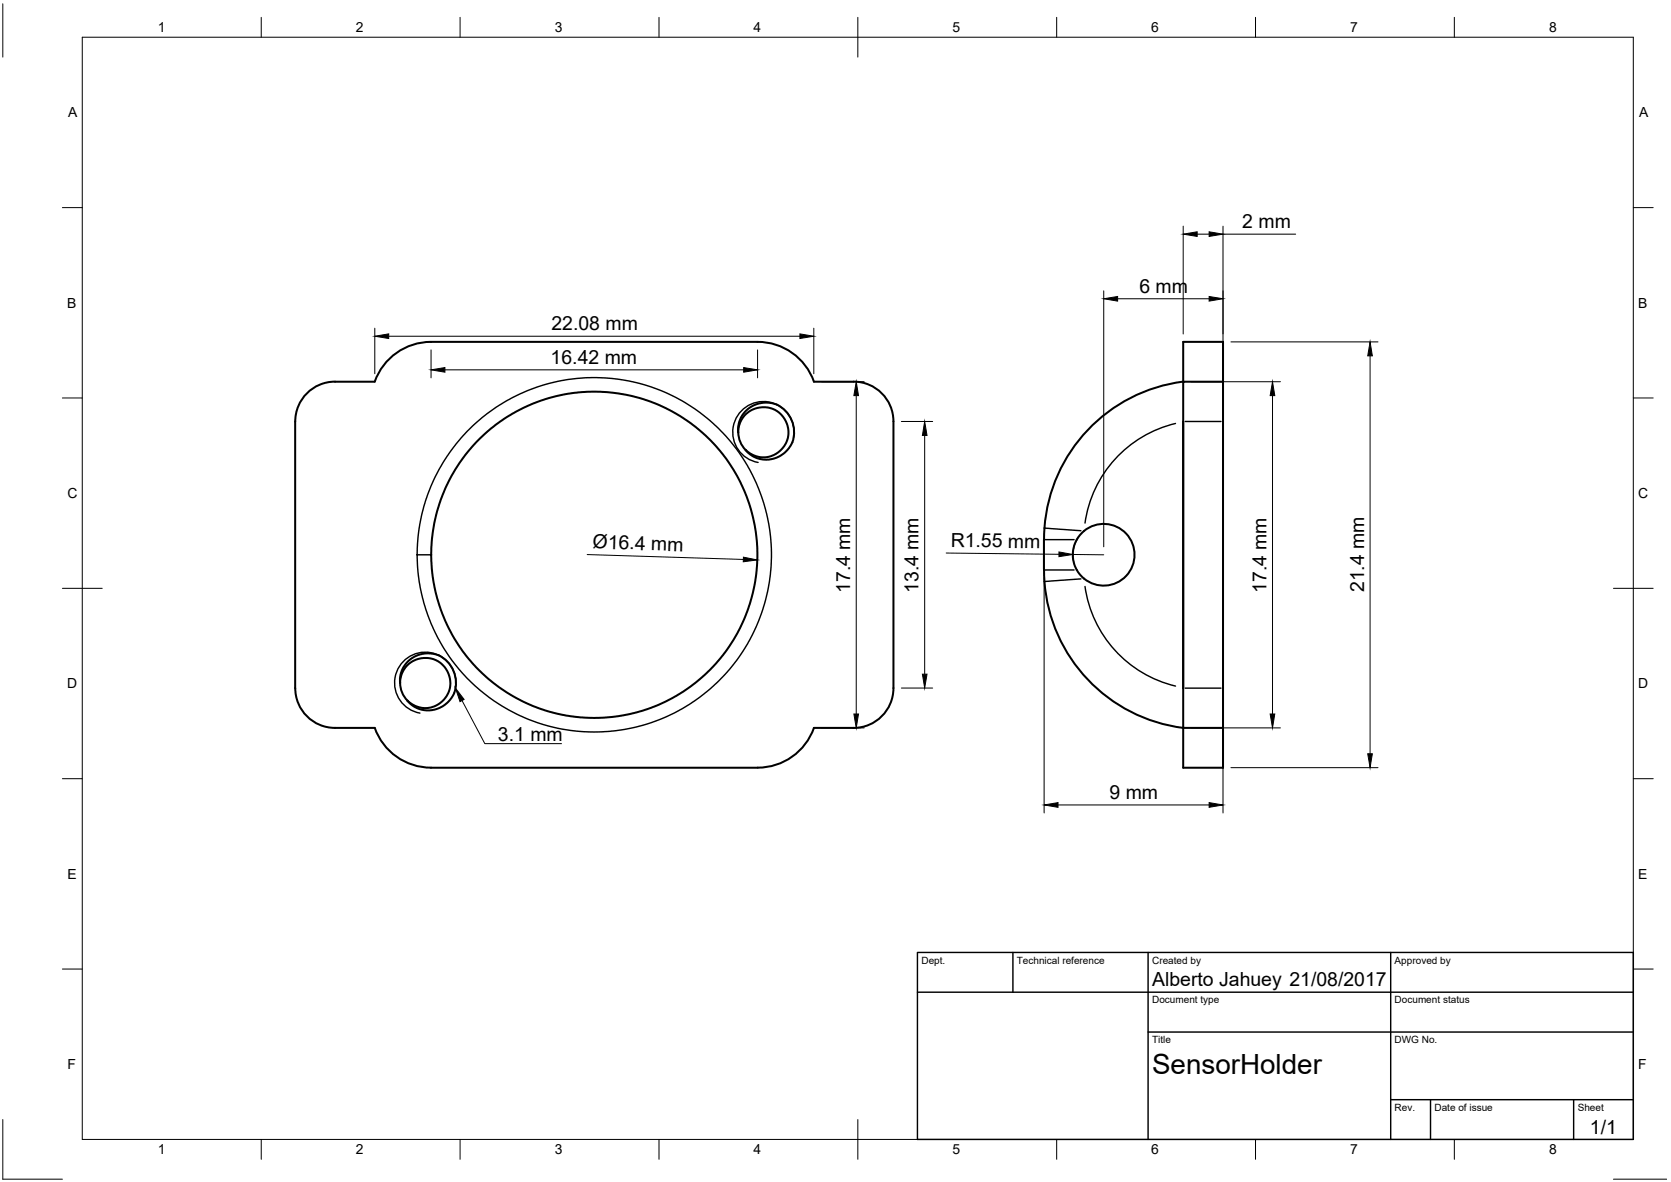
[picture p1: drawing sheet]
<svg xmlns="http://www.w3.org/2000/svg" width="420mm" height="297mm" viewBox="0 0 420 297" stroke-linecap="round" stroke-linejoin="round" font-family="sans-serif">
<!-- layer: Visible Narrow -->
<g fill="none" stroke="#000" stroke-width=".36">
<path d="M199.6 110a7.7 7.7 0 0 0-6.3-9 7.7 7.7 0 0 0-8.9 6.3 7.7 7.7 0 0 0 6.2 8.9M295.6 106.4a30 30 0 0 0-22.8 25M298 105.9h9M104.9 139.4h3.5M262.5 135.6h7.6M262.6 132.7l9.2 .7M262.5 143.2h7.6M271.8 145.5l-9.2 .6M272.8 147.4a30 30 0 0 0 22.8 25M114.5 172.9a7.7 7.7 0 0 0-6.2-8.9 7.7 7.7 0 0 0-9 6.3 7.7 7.7 0 0 0 6.3 8.9M298 172.9h9"/>
<circle cx="149.4" cy="139.4" r="44.5"/>
</g>
<!-- layer: Visible -->
<g fill="none" stroke="#000" stroke-width=".51">
<path d="M77.6 98.4a9.8 9.8 0 0 1 6.6-2.5h10a15 15 0 0 1 14.2-10h82.1a15 15 0 0 1 14.1 10h10a10 10 0 0 1 10 10v67a10 10 0 0 1-10 10h-9.9a15.1 15.1 0 0 1-14.2 10h-82.1a15 15 0 0 1-14.2-10h-10a10 10 0 0 1-10-10v-67a10 10 0 0 1 3.4-7.5zM307.5 95.9h-10v87h10M185.6 108.6l.2-1.5 .4-1.1 1.4-2 1.1-.8 1.7-.7 1.3-.2 1.6 .1 1.4 .5 1.2 .8 1 1 .7 1.3 .4 1 .3 1.5-.2 1.6-.5 1.2-.8 1.3-1.3 1.2-1 .6-1.6 .5h-1.6l-1.3-.3-1.2-.6-1.3-.8 1.4 1.2 1.5 .8 1.7 .3 1.9-.1 1.4-.5 1.7-.9 1.2-1.3 .9-1.5M185.6 108.6v-1.4l.5-1.7 .7-1.4 1.2-1.3 1.2-.8 1.5-.6 1.8-.2 1.7 .1a7 7 0 0 1 5.5 6.8l-.2 2-.3 1.1M185.6 108.6l.4 2.1 .6 1.3 .9 1.1M272 133.9a7.8 7.8 0 0 1 12.5 2.2 7.8 7.8 0 0 1-6.1 11.1 7.8 7.8 0 0 1-8.5-9.5l.7-1.9zM262.5 143.2a40 40 0 0 0 35 39.7v10h10v-107h-10v10a40 40 0 0 0-35 39.7v7.6M110.3 164.7a7.7 7.7 0 0 1 3.9 9.4M110.3 164.7l-1.9-.5h-1.6l-1.6 .4-1.9 1-1.1 1.1-1 1.5-.6 1.8v1.6l.2-1.7 .5-1.1 .8-1.3 .9-.8 1.1-.7 1.7-.6h1.6l1.1 .1 1.2 .4 1.2 .8 1 1.1 .8 1.3 .4 1.3 .1 1.3-.1 1.5-.6 1.4-.9 1.2-.8 .8-1.3 .8-1.2 .4-2.4 .1-2.3-.9a6.4 6.4 0 0 1-3-5.4M114.2 174.2l-1 1.7-1.2 1.1-1.7 1-1.8 .5h-1.6l-1.5-.3-1.6-.8-1.3-1.3"/>
<circle cx="149.4" cy="139.4" r="41"/>
</g>
<!-- layer: Border -->
<g fill="none" stroke="#000" stroke-width=".25">
<path d="M.7 1v13.4M20.7 9.4h390v276.9h-390zM65.7 4.4v5M115.7 4.4v5M165.7 4.4v5M215.7 4.4v10M265.7 4.4v5M315.7 4.4v5M365.7 4.4v5M15.7 52.2h5M410.7 52.2h5M15.7 100h5"/>
<path d="M410.7 100h5M15.7 147.8h10M405.7 147.8h10M15.7 195.7h5M410.7 195.7h5M15.7 243.5h5M410.7 243.5h5M.7 281.3v15h15M65.7 286.3v5M115.7 286.3v5M165.7 286.3v5M215.7 281.3v10"/>
<path d="M265.7 286.3v5M315.7 286.3v5M365.7 286.3v5M405.7 296.3h13.4"/>
</g>
<!-- layer: TitleBlock -->
<path d="M230.7 239.4h180v46.9h-180zM254.7 239.4v9.9M288.7 239.4v46.9M349.7 239.4v46.9M230.7 249.3h180M288.7 259.4h122M349.7 276.4h61M359.7 276.4v9.9M395.7 276.4v9.9" fill="none" stroke="#000" stroke-width=".36"/>
<!-- layer: Dimensions -->
<g fill="none" stroke="#000" stroke-width=".25">
<path d="M297.5 56.8v27.1M301 58.8h3M307.5 56.8v114.1M307.5 58.8h18.3M277.5 73.1v64.3M281 75.1h23M94.2 82.5v11.4M97.7 84.5h103.4M108.4 87.9v7.1M111.9 92.9h75.1M190.5 87.9v7.1M204.6 82.5v11.4"/>
<path d="M206.6 95.9h10.7M215.3 99.4v80M299.5 95.9h22.5M309.5 85.9h37M320 99.4v80M344.5 89.4v100M226.6 105.9h7.9M232.5 109.4v60M147.6 139.4l39.3 1.2M237.9 139l28.4 .3M269.8 139.3l7.7 .1M271.2 134.9a7.8 7.8 0 0 0-1.2 6.4"/>
<path d="M262.5 145.2v59.1M226.6 172.9h7.9M307.5 174.9v29.4M206.6 182.9h10.7M299.5 182.9h22.5M309.5 192.9h37M266 202.3h38"/>
</g>
<g fill="#000" stroke="#000" stroke-width=".25">
<path d="M297.5 58.8l3.5-.5v1.1zM304 58.3l3.5 .5-3.5 .6zM277.5 75.1l3.5-.6v1.2zM304 74.5l3.5 .6-3.5 .6zM94.2 84.5l3.5-.6v1.2zM108.4 92.9l3.5-.5v1.1zM187 92.4l3.5 .5-3.5 .6zM201.1 83.9l3.5 .6-3.5 .6zM215.3 95.9l.6 3.5h-1.2zM320 95.9l.5 3.5h-1.1zM344.5 85.9l.6 3.5h-1.2zM232.5 105.9l.6 3.5h-1.2z"/>
<path d="M266.3 138.7l3.5 .6-3.5 .6zM186.9 140l3.5 .7-3.5 .5zM214.7 179.4h1.2l-.6 3.5zM231.9 169.4h1.2l-.6 3.5zM319.4 179.4h1.1l-.5 3.5zM343.9 189.4h1.2l-.6 3.5zM262.5 202.3l3.5-.6v1.2zM304 201.7l3.5 .6-3.5 .6z"/>
</g>
<!-- layer: Annotations -->
<path d="M114.5 173l2.2 2.8-1 .5z" fill="#000" stroke="#000" stroke-width=".25"/>
<path d="M116.2 176l5.7 10.9h19.3" fill="none" stroke="#000" stroke-width=".25"/>
<text font-size="7" x="289.7" y="269.9">SensorHolder</text>
<g font-size="4.9">
<text x="312.4" y="57.3">2 mm</text>
<text x="286.5" y="73.5">6 mm</text>
<text x="138.6" y="82.9">22.08 mm</text>
<text x="138.5" y="91.4">16.42 mm</text>
<text x="149" y="137.8" transform="rotate(2 149 137.8)">Ø16.4 mm</text>
<text x="239" y="137.4" transform="rotate(1 239 137.4)">R1.55 mm</text>
<text x="213.8" y="149" transform="rotate(-90 213.8 149)">17.4 mm</text>
<text x="231" y="149" transform="rotate(-90 231 149)">13.4 mm</text>
<text x="318.5" y="149" transform="rotate(-90 318.5 149)">17.4 mm</text>
<text x="343" y="148.8" transform="rotate(-90 343 148.8)">21.4 mm</text>
<text x="125.2" y="186.2">3.1 mm</text>
<text x="279" y="200.7">9 mm</text>
<text x="289.7" y="247.8">Alberto Jahuey 21/08/2017</text>
<text x="399.8" y="285">1/1</text>
</g>
<g font-size="3.5">
<text x="39.7" y="8.1">1</text>
<text x="89.5" y="8.1">2</text>
<text x="139.5" y="8.1">3</text>
<text x="189.4" y="8.1">4</text>
<text x="239.5" y="8.1">5</text>
<text x="289.4" y="8.1">6</text>
<text x="339.5" y="8.1">7</text>
<text x="389.5" y="8.1">8</text>
<text x="17.1" y="29.5">A</text>
<text x="412.1" y="29.5">A</text>
<text x="16.9" y="77.3">B</text>
<text x="411.9" y="77.3">B</text>
<text x="16.9" y="125.2">C</text>
<text x="411.9" y="125.2">C</text>
<text x="16.9" y="173">D</text>
<text x="411.9" y="173">D</text>
<text x="16.9" y="220.9">E</text>
<text x="411.9" y="220.9">E</text>
<text x="16.9" y="268.7">F</text>
<text x="411.9" y="268.7">F</text>
<text x="39.7" y="290.1">1</text>
<text x="89.5" y="290.1">2</text>
<text x="139.5" y="290.1">3</text>
<text x="189.4" y="290.1">4</text>
<text x="239.5" y="290.1">5</text>
<text x="289.4" y="290.1">6</text>
<text x="339.5" y="290.1">7</text>
<text x="389.5" y="290.1">8</text>
</g>
<g font-size="2.5">
<text x="231.7" y="242.1">Dept.</text>
<text x="255.7" y="242.1">Technical reference</text>
<text x="289.7" y="242.1">Created by</text>
<text x="350.7" y="242.1">Approved by</text>
<text x="289.7" y="252.1">Document type</text>
<text x="350.7" y="252.1">Document status</text>
<text x="289.7" y="262.1">Title</text>
<text x="350.7" y="262.1">DWG No.</text>
<text x="350.7" y="279.1">Rev.</text>
<text x="360.7" y="279.1">Date of issue</text>
<text x="396.7" y="279.1">Sheet</text>
</g>
</svg>
